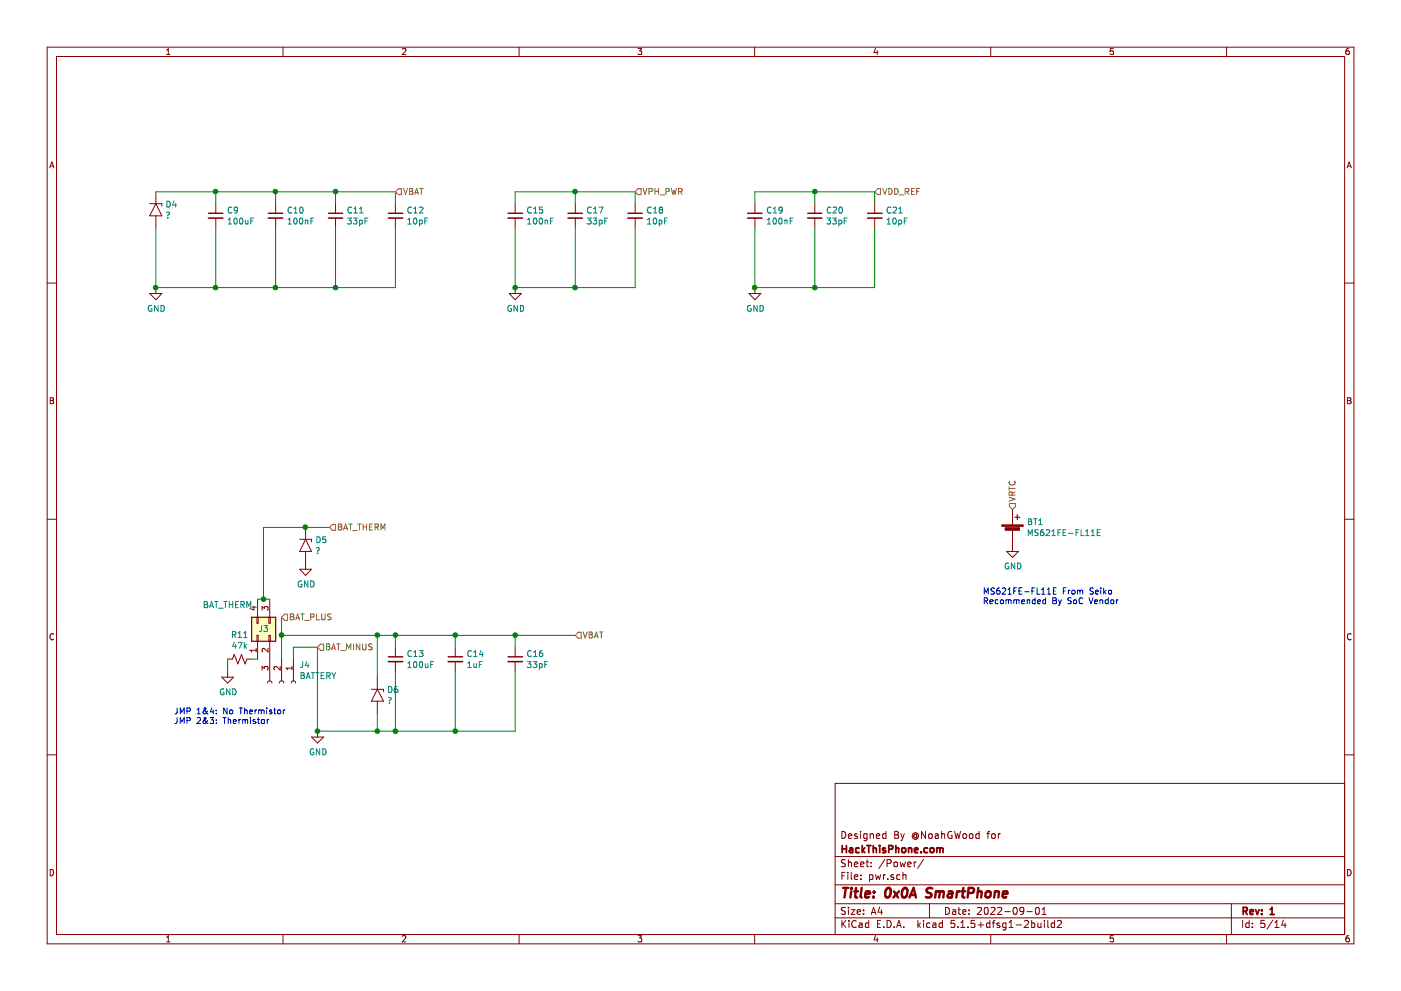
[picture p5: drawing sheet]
EESchema Schematic File Version 4
EELAYER 30 0
EELAYER END
$Descr A4 11693 8268
encoding utf-8
Sheet 5 14
Title "0x0A SmartPhone"
Date "2022-09-01"
Rev "1"
Comp "HackThisPhone.com"
Comment1 "Designed By @NoahGWood for"
Comment2 ""
Comment3 ""
Comment4 ""
$EndDescr
$Comp
L Device:C_Small C9
U 1 1
P 1800 1800
F 0 "C9" H 1892 1846 50  0000 L CNN
F 1 "100uF" H 1892 1755 50  0000 L CNN
F 2 "Capacitor_SMD:C_1206_3216Metric" H 1800 1800 50  0001 C CNN
F 3 "~" H 1800 1800 50  0001 C CNN
F 4 "C15008" H 1800 1800 50  0001 C CNN "LCSC Part #"
	1    1800 1800
	1    0    0    -1  
$EndComp
$Comp
L Device:C_Small C10
U 1 1
P 2300 1800
F 0 "C10" H 2392 1846 50  0000 L CNN
F 1 "100nF" H 2392 1755 50  0000 L CNN
F 2 "Capacitor_SMD:C_0402_1005Metric" H 2300 1800 50  0001 C CNN
F 3 "~" H 2300 1800 50  0001 C CNN
F 4 "C307331" H 2300 1800 50  0001 C CNN "LCSC Part #"
	1    2300 1800
	1    0    0    -1  
$EndComp
$Comp
L Device:C_Small C11
U 1 1
P 2800 1800
F 0 "C11" H 2892 1846 50  0000 L CNN
F 1 "33pF" H 2892 1755 50  0000 L CNN
F 2 "Capacitor_SMD:C_0402_1005Metric" H 2800 1800 50  0001 C CNN
F 3 "~" H 2800 1800 50  0001 C CNN
F 4 "C1562" H 2800 1800 50  0001 C CNN "LCSC Part #"
	1    2800 1800
	1    0    0    -1  
$EndComp
$Comp
L Device:C_Small C12
U 1 1
P 3300 1800
F 0 "C12" H 3392 1846 50  0000 L CNN
F 1 "10pF" H 3392 1755 50  0000 L CNN
F 2 "Capacitor_SMD:C_0402_1005Metric" H 3300 1800 50  0001 C CNN
F 3 "~" H 3300 1800 50  0001 C CNN
F 4 "C32949" H 3300 1800 50  0001 C CNN "LCSC Part #"
	1    3300 1800
	1    0    0    -1  
$EndComp
$Comp
L Diode:1.5KExxA D4
U 1 1
P 1300 1750
F 0 "D4" V 1254 1829 50  0000 L CNN
F 1 "?" V 1345 1829 50  0000 L CNN
F 2 "Diode_THT:D_DO-201AE_P15.24mm_Horizontal" H 1300 1550 50  0001 C CNN
F 3 "https://www.vishay.com/docs/88301/15ke.pdf" H 1250 1750 50  0001 C CNN
	1    1300 1750
	0    1    1    0   
$EndComp
$Comp
L Device:C_Small C17
U 1 1
P 4800 1800
F 0 "C17" H 4892 1846 50  0000 L CNN
F 1 "33pF" H 4892 1755 50  0000 L CNN
F 2 "Capacitor_SMD:C_0402_1005Metric" H 4800 1800 50  0001 C CNN
F 3 "~" H 4800 1800 50  0001 C CNN
F 4 "C1562" H 4800 1800 50  0001 C CNN "LCSC Part #"
	1    4800 1800
	1    0    0    -1  
$EndComp
$Comp
L Device:C_Small C18
U 1 1
P 5300 1800
F 0 "C18" H 5392 1846 50  0000 L CNN
F 1 "10pF" H 5392 1755 50  0000 L CNN
F 2 "Capacitor_SMD:C_0402_1005Metric" H 5300 1800 50  0001 C CNN
F 3 "~" H 5300 1800 50  0001 C CNN
F 4 "C32949" H 5300 1800 50  0001 C CNN "LCSC Part #"
	1    5300 1800
	1    0    0    -1  
$EndComp
$Comp
L Device:C_Small C20
U 1 1
P 6800 1800
F 0 "C20" H 6892 1846 50  0000 L CNN
F 1 "33pF" H 6892 1755 50  0000 L CNN
F 2 "Capacitor_SMD:C_0402_1005Metric" H 6800 1800 50  0001 C CNN
F 3 "~" H 6800 1800 50  0001 C CNN
F 4 "C1562" H 6800 1800 50  0001 C CNN "LCSC Part #"
	1    6800 1800
	1    0    0    -1  
$EndComp
$Comp
L Device:C_Small C21
U 1 1
P 7300 1800
F 0 "C21" H 7392 1846 50  0000 L CNN
F 1 "10pF" H 7392 1755 50  0000 L CNN
F 2 "Capacitor_SMD:C_0402_1005Metric" H 7300 1800 50  0001 C CNN
F 3 "~" H 7300 1800 50  0001 C CNN
F 4 "C32949" H 7300 1800 50  0001 C CNN "LCSC Part #"
	1    7300 1800
	1    0    0    -1  
$EndComp
$Comp
L power:GND #PWR013
U 1 1
P 1300 2400
F 0 "#PWR013" H 1300 2150 50  0001 C CNN
F 1 "GND" H 1305 2227 50  0000 C CNN
F 2 "" H 1300 2400 50  0001 C CNN
F 3 "" H 1300 2400 50  0001 C CNN
	1    1300 2400
	1    0    0    -1  
$EndComp
Wire Wire Line
	3300 1900 3300 2400
Wire Wire Line
	3300 2400 2800 2400
Wire Wire Line
	1300 1600 1800 1600
Wire Wire Line
	3300 1600 3300 1700
Wire Wire Line
	2800 1600 2800 1700
Wire Wire Line
	2800 1900 2800 2400
Connection ~ 2800 1600
Wire Wire Line
	2800 1600 3300 1600
Connection ~ 2800 2400
Wire Wire Line
	2800 2400 2300 2400
Wire Wire Line
	2300 1600 2300 1700
Wire Wire Line
	2300 1900 2300 2400
Connection ~ 2300 2400
Wire Wire Line
	2300 2400 1800 2400
Connection ~ 2300 1600
Wire Wire Line
	2300 1600 2800 1600
Wire Wire Line
	1800 1600 1800 1700
Wire Wire Line
	1800 1900 1800 2400
Connection ~ 1800 1600
Wire Wire Line
	1800 1600 2300 1600
Connection ~ 1800 2400
Wire Wire Line
	1800 2400 1300 2400
Wire Wire Line
	4300 1600 4800 1600
Wire Wire Line
	5300 1600 5300 1700
Wire Wire Line
	5300 1900 5300 2400
Wire Wire Line
	5300 2400 4800 2400
Wire Wire Line
	4300 2400 4300 1900
Wire Wire Line
	4300 1600 4300 1700
Wire Wire Line
	4800 1600 4800 1700
Wire Wire Line
	4800 1900 4800 2400
Connection ~ 4800 1600
Wire Wire Line
	4800 1600 5300 1600
Connection ~ 4800 2400
Wire Wire Line
	4800 2400 4300 2400
Wire Wire Line
	1300 2400 1300 1900
Connection ~ 1300 2400
$Comp
L power:GND #PWR017
U 1 1
P 4300 2400
F 0 "#PWR017" H 4300 2150 50  0001 C CNN
F 1 "GND" H 4305 2227 50  0000 C CNN
F 2 "" H 4300 2400 50  0001 C CNN
F 3 "" H 4300 2400 50  0001 C CNN
	1    4300 2400
	1    0    0    -1  
$EndComp
Connection ~ 4300 2400
Wire Wire Line
	6300 1600 6800 1600
Wire Wire Line
	7300 1600 7300 1700
Wire Wire Line
	7300 2400 6800 2400
Wire Wire Line
	6300 2400 6300 1900
Wire Wire Line
	7300 1900 7300 2400
Wire Wire Line
	6300 1700 6300 1600
Wire Wire Line
	6800 1600 6800 1700
Connection ~ 6800 1600
Wire Wire Line
	6800 1600 7300 1600
Wire Wire Line
	6800 1900 6800 2400
Connection ~ 6800 2400
Wire Wire Line
	6800 2400 6300 2400
$Comp
L power:GND #PWR018
U 1 1
P 6300 2400
F 0 "#PWR018" H 6300 2150 50  0001 C CNN
F 1 "GND" H 6305 2227 50  0000 C CNN
F 2 "" H 6300 2400 50  0001 C CNN
F 3 "" H 6300 2400 50  0001 C CNN
	1    6300 2400
	1    0    0    -1  
$EndComp
Connection ~ 6300 2400
$Comp
L Connector_Generic:Conn_02x02_Counter_Clockwise J3
U 1 1
P 2150 5300
F 0 "J3" V 2200 5250 50  0000 C CNN
F 1 "BAT_THERM" V 2400 5550 50  0000 C CNN
F 2 "" H 2150 5300 50  0001 C CNN
F 3 "~" H 2150 5300 50  0001 C CNN
	1    2150 5300
	0    -1   -1   0   
$EndComp
Wire Wire Line
	2150 5500 2100 5500
Wire Wire Line
	1900 5600 1900 5500
$Comp
L Device:R_Small_US R11
U 1 1
P 2000 5500
F 0 "R11" V 1795 5500 50  0000 C CNN
F 1 "47k" V 1886 5500 50  0000 C CNN
F 2 "Resistor_SMD:R_0402_1005Metric" H 2000 5500 50  0001 C CNN
F 3 "~" H 2000 5500 50  0001 C CNN
	1    2000 5500
	0    1    1    0   
$EndComp
$Comp
L power:GND #PWR014
U 1 1
P 1900 5600
F 0 "#PWR014" H 1900 5350 50  0001 C CNN
F 1 "GND" H 1905 5427 50  0000 C CNN
F 2 "" H 1900 5600 50  0001 C CNN
F 3 "" H 1900 5600 50  0001 C CNN
	1    1900 5600
	1    0    0    -1  
$EndComp
Wire Wire Line
	2450 5500 2450 5400
Wire Wire Line
	2450 5400 2650 5400
$Comp
L Connector:Conn_01x03_Female J4
U 1 1
P 2350 5700
F 0 "J4" V 2196 5848 50  0000 L CNN
F 1 "BATTERY" V 2287 5848 50  0000 L CNN
F 2 "" H 2350 5700 50  0001 C CNN
F 3 "~" H 2350 5700 50  0001 C CNN
	1    2350 5700
	0    1    1    0   
$EndComp
$Comp
L Device:Battery_Cell BT1
U 1 1
P 8450 4450
F 0 "BT1" H 8568 4546 50  0000 L CNN
F 1 "MS621FE-FL11E" H 8568 4455 50  0000 L CNN
F 2 "Battery:BatteryHolder_Seiko_MS621F" V 8450 4510 50  0001 C CNN
F 3 "https://datasheet.lcsc.com/lcsc/1912111436_Q-J-C70382_C70382.pdf" V 8450 4510 50  0001 C CNN
	1    8450 4450
	1    0    0    -1  
$EndComp
$Comp
L power:GND #PWR019
U 1 1
P 8450 4550
F 0 "#PWR019" H 8450 4300 50  0001 C CNN
F 1 "GND" H 8455 4377 50  0000 C CNN
F 2 "" H 8450 4550 50  0001 C CNN
F 3 "" H 8450 4550 50  0001 C CNN
	1    8450 4550
	1    0    0    -1  
$EndComp
Text HLabel 8450 4250 1    50   Input ~ 0
VRTC
Text HLabel 5300 1600 2    50   Input ~ 0
VPH_PWR
Text HLabel 3300 1600 2    50   Input ~ 0
VBAT
Text HLabel 7300 1600 2    50   Input ~ 0
VDD_REF
Text HLabel 2750 4400 2    50   Input ~ 0
BAT_THERM
Text HLabel 2350 5150 2    50   Input ~ 0
BAT_PLUS
Text HLabel 2650 5400 2    50   Input ~ 0
BAT_MINUS
Text Notes 1450 6050 0    50   ~ 0
JMP 1&4: No Thermistor\nJMP 2&3: Thermistor
$Comp
L Device:C_Small C13
U 1 1
P 3300 5500
F 0 "C13" H 3392 5546 50  0000 L CNN
F 1 "100uF" H 3392 5455 50  0000 L CNN
F 2 "Capacitor_SMD:C_1206_3216Metric" H 3300 5500 50  0001 C CNN
F 3 "~" H 3300 5500 50  0001 C CNN
F 4 "C15008" H 3300 5500 50  0001 C CNN "LCSC Part #"
	1    3300 5500
	1    0    0    -1  
$EndComp
$Comp
L Device:C_Small C14
U 1 1
P 3800 5500
F 0 "C14" H 3892 5546 50  0000 L CNN
F 1 "1uF" H 3892 5455 50  0000 L CNN
F 2 "Capacitor_SMD:C_0603_1608Metric" H 3800 5500 50  0001 C CNN
F 3 "~" H 3800 5500 50  0001 C CNN
F 4 "C15849" H 3800 5500 50  0001 C CNN "LCSC Part #"
	1    3800 5500
	1    0    0    -1  
$EndComp
$Comp
L Device:C_Small C16
U 1 1
P 4300 5500
F 0 "C16" H 4392 5546 50  0000 L CNN
F 1 "33pF" H 4392 5455 50  0000 L CNN
F 2 "Capacitor_SMD:C_0402_1005Metric" H 4300 5500 50  0001 C CNN
F 3 "~" H 4300 5500 50  0001 C CNN
F 4 "C1562" H 4300 5500 50  0001 C CNN "LCSC Part #"
	1    4300 5500
	1    0    0    -1  
$EndComp
$Comp
L power:GND #PWR016
U 1 1
P 2650 6100
F 0 "#PWR016" H 2650 5850 50  0001 C CNN
F 1 "GND" H 2655 5927 50  0000 C CNN
F 2 "" H 2650 6100 50  0001 C CNN
F 3 "" H 2650 6100 50  0001 C CNN
	1    2650 6100
	1    0    0    -1  
$EndComp
Wire Wire Line
	4300 5300 4300 5400
Wire Wire Line
	3800 5400 3800 5300
Connection ~ 3800 5300
Wire Wire Line
	3300 5400 3300 5300
Connection ~ 3300 5300
Wire Wire Line
	3300 5300 3800 5300
$Comp
L Diode:1.5KExxA D6
U 1 1
P 3150 5800
F 0 "D6" V 3104 5879 50  0000 L CNN
F 1 "?" V 3195 5879 50  0000 L CNN
F 2 "Diode_THT:D_DO-201AE_P15.24mm_Horizontal" H 3150 5600 50  0001 C CNN
F 3 "https://www.vishay.com/docs/88301/15ke.pdf" H 3100 5800 50  0001 C CNN
	1    3150 5800
	0    1    1    0   
$EndComp
$Comp
L Diode:1.5KExxA D5
U 1 1
P 2550 4550
F 0 "D5" V 2504 4629 50  0000 L CNN
F 1 "?" V 2595 4629 50  0000 L CNN
F 2 "Diode_THT:D_DO-201AE_P15.24mm_Horizontal" H 2550 4350 50  0001 C CNN
F 3 "https://www.vishay.com/docs/88301/15ke.pdf" H 2500 4550 50  0001 C CNN
	1    2550 4550
	0    1    1    0   
$EndComp
Wire Wire Line
	2200 4400 2550 4400
Connection ~ 2550 4400
Wire Wire Line
	2550 4400 2750 4400
$Comp
L power:GND #PWR015
U 1 1
P 2550 4700
F 0 "#PWR015" H 2550 4450 50  0001 C CNN
F 1 "GND" H 2555 4527 50  0000 C CNN
F 2 "" H 2550 4700 50  0001 C CNN
F 3 "" H 2550 4700 50  0001 C CNN
	1    2550 4700
	1    0    0    -1  
$EndComp
Wire Wire Line
	4300 5600 4300 6100
Wire Wire Line
	3150 6100 3150 5950
Wire Wire Line
	3300 5600 3300 6100
Connection ~ 3300 6100
Wire Wire Line
	3300 6100 3150 6100
Wire Wire Line
	3800 5600 3800 6100
Wire Wire Line
	3300 6100 3800 6100
Connection ~ 3800 6100
Wire Wire Line
	3800 6100 4300 6100
Wire Wire Line
	3150 6100 2650 6100
Connection ~ 3150 6100
Connection ~ 2650 6100
Wire Wire Line
	2650 5400 2650 6100
Text Notes 8200 5050 0    50   ~ 0
MS621FE-FL11E From Seiko \nRecommended By SoC Vendor
Text HLabel 4800 5300 2    50   Input ~ 0
VBAT
Wire Wire Line
	3150 5300 3300 5300
Wire Wire Line
	3150 5650 3150 5300
Connection ~ 4300 5300
Wire Wire Line
	4300 5300 4800 5300
Wire Wire Line
	2150 5000 2200 5000
Wire Wire Line
	2200 4400 2200 5000
Connection ~ 2200 5000
Wire Wire Line
	2200 5000 2250 5000
Wire Wire Line
	2350 5150 2350 5300
Wire Wire Line
	3800 5300 4300 5300
Connection ~ 2350 5300
Wire Wire Line
	2350 5300 2350 5500
Wire Wire Line
	2350 5300 3150 5300
Connection ~ 3150 5300
$Comp
L Device:C_Small C15
U 1 1
P 4300 1800
F 0 "C15" H 4392 1846 50  0000 L CNN
F 1 "100nF" H 4392 1755 50  0000 L CNN
F 2 "Capacitor_SMD:C_0402_1005Metric" H 4300 1800 50  0001 C CNN
F 3 "~" H 4300 1800 50  0001 C CNN
F 4 "C307331" H 4300 1800 50  0001 C CNN "LCSC Part #"
	1    4300 1800
	1    0    0    -1  
$EndComp
$Comp
L Device:C_Small C19
U 1 1
P 6300 1800
F 0 "C19" H 6392 1846 50  0000 L CNN
F 1 "100nF" H 6392 1755 50  0000 L CNN
F 2 "Capacitor_SMD:C_0402_1005Metric" H 6300 1800 50  0001 C CNN
F 3 "~" H 6300 1800 50  0001 C CNN
F 4 "C307331" H 6300 1800 50  0001 C CNN "LCSC Part #"
	1    6300 1800
	1    0    0    -1  
$EndComp
$EndSCHEMATC
